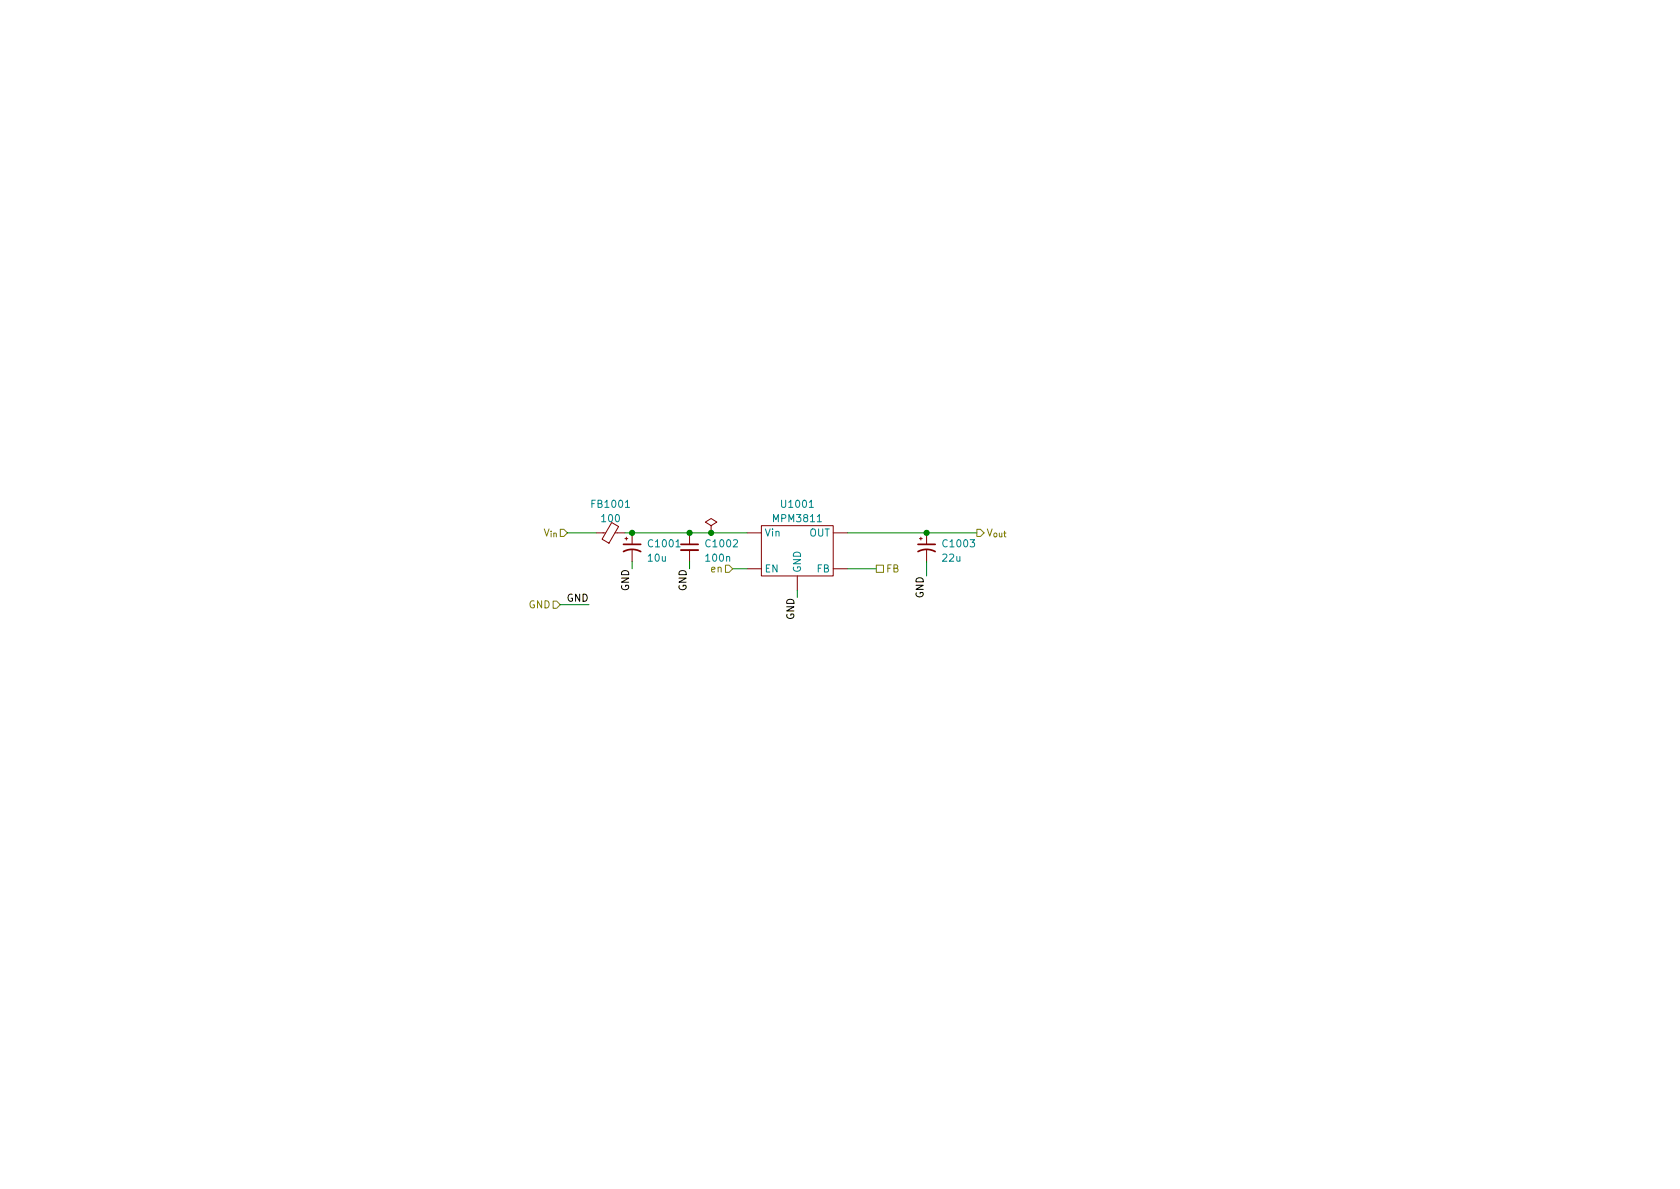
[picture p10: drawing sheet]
<svg xmlns="http://www.w3.org/2000/svg" width="297mm" height="210mm" viewBox="0 0 297 210" stroke-linecap="round" stroke-linejoin="round" font-family="sans-serif">
<g fill="none" stroke="#840000" stroke-width=".18">
<path d="M105.4 94.2h1.7M108.2 92.4l1.2 .7-1.7 3-1.2-.8zM108.7 94.2h1.8M110.5 95.2h.5M110.7 95v.5M111.8 94.2v2.1M111.8 97.3v2M121.9 94.2v2.1M121.9 97.3v2M125.7 93l1-.7-1-.6-1 .6 1 .7v1.2M125.7 94.2h.1M132.1 94.2h2.5"/>
<path d="M134.6 93h12.7v8.8h-12.7zM147.3 94.2h2.6M162.6 95.2h.5M162.8 95v.5M163.8 94.2v2.1M163.8 97.3v2M132.1 100.6h2.5M141 101.8v2.6M147.3 100.6h2.6"/>
</g>
<path d="M110.6 89.7h.7" fill="none" stroke="#008484" stroke-width=".18"/>
<path d="M110.2 96.3h3.1M110.2 97.5a3.2 3.2 0 0 1 3.1 0M120.4 96.3h3M162.3 96.3h3.1M162.3 97.5a3.2 3.2 0 0 1 3 0" fill="none" stroke="#840000" stroke-width=".3"/>
<path d="M120.4 97.3h3" fill="none" stroke="#840000" stroke-width=".33"/>
<path d="M99.1 93.6h.6l.6 .6-.6 .7h-.6zM128.3 99.9h.6l.6 .7-.6 .6h-.6zM154.9 99.9h1.3v1.3h-1.3zM172.7 93.6h.7l.6 .6-.6 .7h-.7zM97.8 106.3h.6l.7 .6-.7 .7h-.6z" fill="none" stroke="#848400" stroke-width=".18"/>
<path d="M100.3 94.2h5.1M110.5 94.2h21.6M111.8 99.3v1.3M121.9 99.3v1.3M149.9 94.2h22.8M163.8 99.3v2.5M99.1 106.9h5M129.5 100.6h2.6M141 104.4v1.3M149.9 100.6h5" fill="none" stroke="#008400" stroke-width=".18"/>
<g fill="#008400" stroke="#008400" stroke-width=".18">
<circle cx="121.9" cy="94.2" r=".46"/>
<circle cx="125.7" cy="94.2" r=".46"/>
<circle cx="163.8" cy="94.2" r=".46"/>
<circle cx="111.8" cy="94.2" r=".46"/>
</g>
<g font-size="1.8" fill="#008484">
<text x="104.8" y="89.8">FB1001</text>
<text x="138.4" y="89.8">U1001</text>
<text x="106.5" y="92.3">100</text>
<text x="135.1" y="94.9">Vin</text>
<text x="136.9" y="92.3">MPM3811</text>
<text x="143.1" y="94.9">OUT</text>
<text x="114.6" y="99.3">10u</text>
<text x="114.8" y="96.8">C1001</text>
<text x="124.9" y="99.3">100n</text>
<text x="125" y="96.8">C1002</text>
<text x="135.1" y="101.2">EN</text>
<text x="141.6" y="101.3" transform="rotate(-90 141.6 101.3)">GND</text>
<text x="144.5" y="101.2">FB</text>
<text x="166.7" y="99.3">22u</text>
<text x="166.9" y="96.8">C1003</text>
</g>
<g font-size="1.8" fill="#848400">
<text x="93.6" y="94.9">V_{in}</text>
<text x="174.4" y="94.9">V_{out}</text>
<text x="125.8" y="101.2">en</text>
<text x="156.6" y="101.2">FB</text>
<text x="93.5" y="107.6">GND</text>
</g>
<g font-size="1.8">
<text x="100.2" y="106.4">GND</text>
<text x="111.2" y="104.5" transform="rotate(-90 111.2 104.5)">GND</text>
<text x="121.4" y="104.5" transform="rotate(-90 121.4 104.5)">GND</text>
<text x="163.3" y="105.8" transform="rotate(-90 163.3 105.8)">GND</text>
<text x="140.4" y="109.6" transform="rotate(-90 140.4 109.6)">GND</text>
</g>
</svg>
